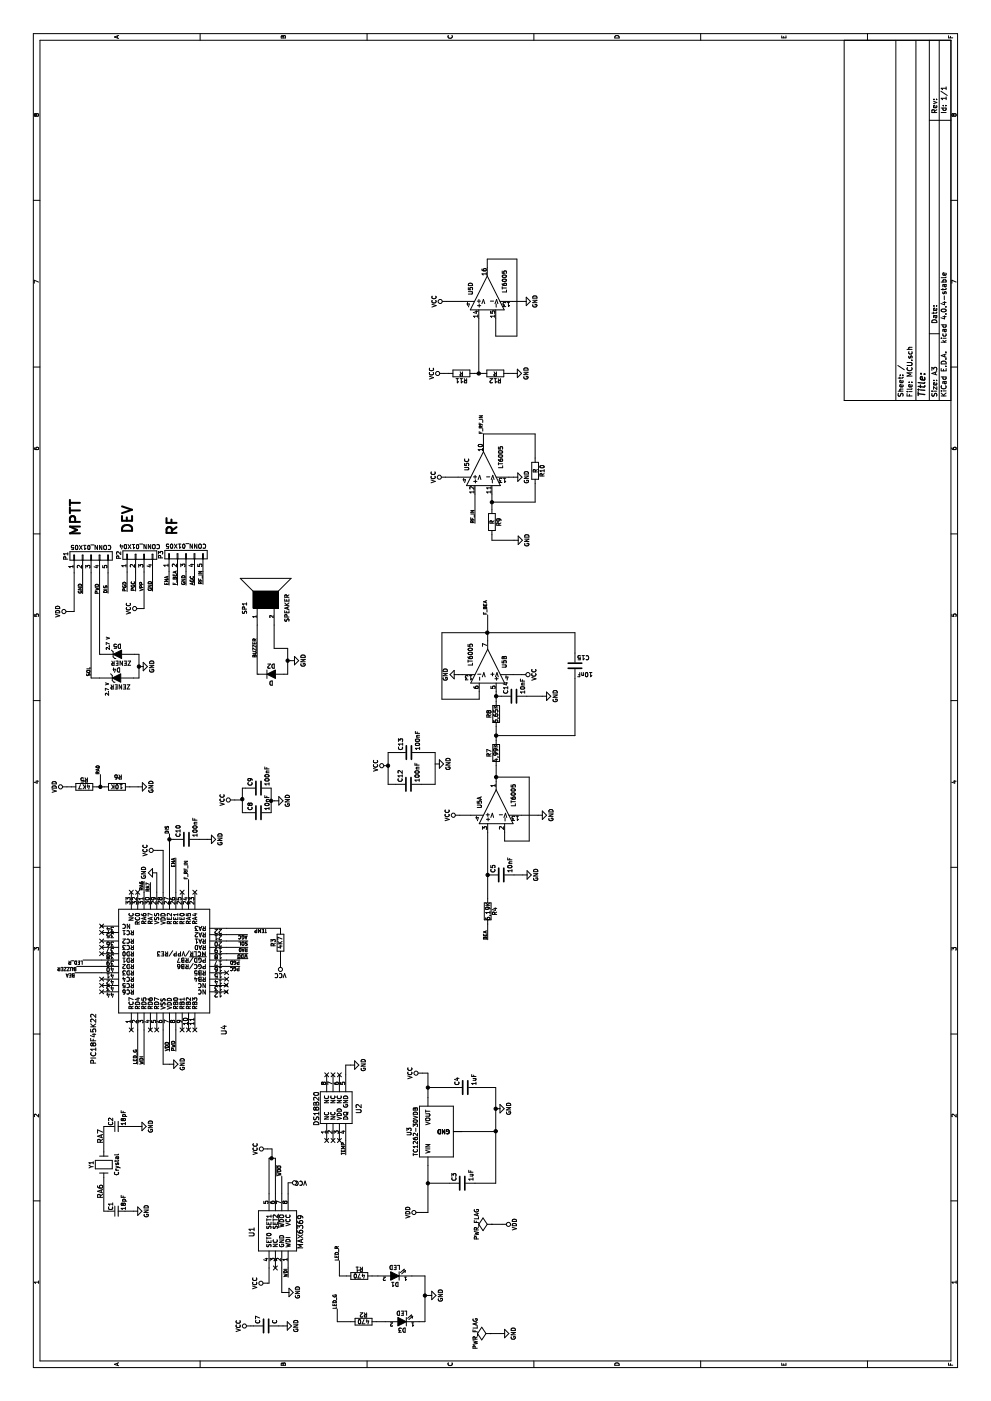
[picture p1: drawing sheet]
EESchema Schematic File Version 2
LIBS:MCU-rescue
LIBS:power
LIBS:device
LIBS:transistors
LIBS:conn
LIBS:linear
LIBS:regul
LIBS:74xx
LIBS:cmos4000
LIBS:adc-dac
LIBS:memory
LIBS:xilinx
LIBS:microcontrollers
LIBS:dsp
LIBS:microchip
LIBS:analog_switches
LIBS:motorola
LIBS:texas
LIBS:intel
LIBS:audio
LIBS:interface
LIBS:digital-audio
LIBS:philips
LIBS:display
LIBS:cypress
LIBS:siliconi
LIBS:opto
LIBS:atmel
LIBS:contrib
LIBS:valves
LIBS:pic18f45k22
LIBS:max6369
LIBS:MCU-Components
LIBS:MCU-cache
EELAYER 25 0
EELAYER END
$Descr A3 16535 11693
encoding utf-8
Sheet 1 1
Title ""
Date ""
Rev ""
Comp ""
Comment1 ""
Comment2 ""
Comment3 ""
Comment4 ""
$EndDescr
$Comp
L Crystal Y1
U 1 1
P 2790 1225
F 0 "Y1" H 2790 1375 50  0000 C CNN
F 1 "Crystal" H 2790 1075 50  0000 C CNN
F 2 "Crystals:Crystal_HC49-4H_Vertical" H 2790 1225 50  0001 C CNN
F 3 "" H 2790 1225 50  0000 C CNN
	1    2790 1225
	1    0    0    -1  
$EndComp
$Comp
L C_Small C2
U 1 1
P 3240 1375
F 0 "C2" H 3250 1445 50  0000 L CNN
F 1 "18pF" H 3250 1295 50  0000 L CNN
F 2 "Capacitors_SMD:C_0603_HandSoldering" H 3240 1375 50  0001 C CNN
F 3 "" H 3240 1375 50  0000 C CNN
	1    3240 1375
	1    0    0    -1  
$EndComp
$Comp
L C_Small C1
U 1 1
P 2240 1375
F 0 "C1" H 2250 1445 50  0000 L CNN
F 1 "18pF" H 2250 1295 50  0000 L CNN
F 2 "Capacitors_SMD:C_0603_HandSoldering" H 2240 1375 50  0001 C CNN
F 3 "" H 2240 1375 50  0000 C CNN
	1    2240 1375
	1    0    0    -1  
$EndComp
$Comp
L GND #PWR01
U 1 1
P 2240 1575
F 0 "#PWR01" H 2240 1325 50  0001 C CNN
F 1 "GND" H 2240 1425 50  0000 C CNN
F 2 "" H 2240 1575 50  0000 C CNN
F 3 "" H 2240 1575 50  0000 C CNN
	1    2240 1575
	1    0    0    -1  
$EndComp
$Comp
L GND #PWR02
U 1 1
P 3240 1625
F 0 "#PWR02" H 3240 1375 50  0001 C CNN
F 1 "GND" H 3240 1475 50  0000 C CNN
F 2 "" H 3240 1625 50  0000 C CNN
F 3 "" H 3240 1625 50  0000 C CNN
	1    3240 1625
	1    0    0    -1  
$EndComp
Text Label 2390 1225 0    60   ~ 0
RA6
Text Label 3040 1225 0    60   ~ 0
RA7
Text Label 6120 1775 2    39   ~ 0
RA7
Text Label 5430 2925 1    39   ~ 0
SOL
Text Label 4130 2075 0    39   ~ 0
PWD
$Comp
L VCC #PWR03
U 1 1
P 2576 3400
F 0 "#PWR03" H 2576 3250 50  0001 C CNN
F 1 "VCC" V 2576 3550 50  0000 C CNN
F 2 "" H 2576 3400 50  0000 C CNN
F 3 "" H 2576 3400 50  0000 C CNN
	1    2576 3400
	-1   0    0    1   
$EndComp
$Comp
L MAX6369 U1
U 1 1
P 1995 3050
F 0 "U1" H 1995 2975 60  0000 C CNN
F 1 "MAX6369" H 1995 3550 60  0000 C CNN
F 2 "smd-semi:SOT-23-8" H 1995 3050 60  0001 C CNN
F 3 "" H 1995 3050 60  0001 C CNN
	1    1995 3050
	1    0    0    1   
$EndComp
$Comp
L GND #PWR04
U 1 1
P 1281 3360
F 0 "#PWR04" H 1281 3110 50  0001 C CNN
F 1 "GND" H 1281 3210 50  0000 C CNN
F 2 "" H 1281 3360 50  0000 C CNN
F 3 "" H 1281 3360 50  0000 C CNN
	1    1281 3360
	1    0    0    -1  
$EndComp
Text Label 2656 3325 0    39   ~ 0
~WDO
Text Label 6135 1700 2    39   ~ 0
RA6
Text Label 5280 2925 1    39   ~ 0
~WDO
Text Label 1461 3400 0    39   ~ 0
WDI
Text Label 3970 1700 0    39   ~ 0
WDI
$Comp
L LED D1
U 1 1
P 1475 4660
F 0 "D1" H 1475 4760 50  0000 C CNN
F 1 "LED" H 1475 4560 50  0000 C CNN
F 2 "LEDs:LED_1206" H 1475 4660 50  0001 C CNN
F 3 "" H 1475 4660 50  0000 C CNN
	1    1475 4660
	0    -1   -1   0   
$EndComp
$Comp
L R R1
U 1 1
P 1475 4240
F 0 "R1" V 1555 4240 50  0000 C CNN
F 1 "470" V 1475 4240 50  0000 C CNN
F 2 "Resistors_SMD:R_0603_HandSoldering" H 1405 4240 50  0001 C CNN
F 3 "" H 1475 4240 50  0000 C CNN
	1    1475 4240
	1    0    0    -1  
$EndComp
$Comp
L GND #PWR05
U 1 1
P 1245 5045
F 0 "#PWR05" H 1245 4795 50  0001 C CNN
F 1 "GND" H 1245 4895 50  0000 C CNN
F 2 "" H 1245 5045 50  0000 C CNN
F 3 "" H 1245 5045 50  0000 C CNN
	1    1245 5045
	1    0    0    -1  
$EndComp
Text Label 1655 4005 0    39   ~ 0
LED_R
Text Label 5205 980  1    39   ~ 0
LED_R
$Comp
L GND #PWR06
U 1 1
P 6235 1850
F 0 "#PWR06" H 6235 1600 50  0001 C CNN
F 1 "GND" H 6235 1700 50  0000 C CNN
F 2 "" H 6235 1850 50  0000 C CNN
F 3 "" H 6235 1850 50  0000 C CNN
	1    6235 1850
	-1   0    0    1   
$EndComp
$Comp
L VCC #PWR07
U 1 1
P 6500 1860
F 0 "#PWR07" H 6500 1710 50  0001 C CNN
F 1 "VCC" H 6500 2010 50  0000 C CNN
F 2 "" H 6500 1860 50  0000 C CNN
F 3 "" H 6500 1860 50  0000 C CNN
	1    6500 1860
	1    0    0    -1  
$EndComp
$Comp
L GND #PWR08
U 1 1
P 3975 2000
F 0 "#PWR08" H 3975 1750 50  0001 C CNN
F 1 "GND" H 3975 1850 50  0000 C CNN
F 2 "" H 3975 2000 50  0000 C CNN
F 3 "" H 3975 2000 50  0000 C CNN
	1    3975 2000
	1    0    0    -1  
$EndComp
Text Label 5130 2830 1    39   ~ 0
PGC
$Comp
L SPEAKER SP1
U 1 1
P 9460 3135
F 0 "SP1" H 9360 3385 50  0000 C CNN
F 1 "SPEAKER" H 9360 2885 50  0000 C CNN
F 2 "Buzzers_Beepers:MagneticBuzzer_Kingstate_KCG0601" H 9460 3135 50  0001 C CNN
F 3 "" H 9460 3135 50  0000 C CNN
	1    9460 3135
	1    0    0    -1  
$EndComp
$Comp
L CONN_01X04 P2
U 1 1
P 9985 1650
F 0 "P2" H 9985 1900 50  0000 C CNN
F 1 "CONN_01X04" V 10085 1650 50  0000 C CNN
F 2 "Sockets_MOLEX_KK-System:Socket_MOLEX-KK-RM2-54mm_Lock_4pin_straight" H 9985 1650 50  0001 C CNN
F 3 "" H 9985 1650 50  0000 C CNN
	1    9985 1650
	1    0    0    -1  
$EndComp
Text Label 9555 1500 0    39   ~ 0
PGD
Text Label 9560 1600 0    39   ~ 0
PGC
Text Label 9560 1800 0    39   ~ 0
GND
Text Label 9630 1995 0    39   ~ 0
ENA
Text Label 9630 2095 0    39   ~ 0
F_BEA
Text Label 9630 2195 0    39   ~ 0
GND
$Comp
L CONN_01X05 P1
U 1 1
P 9975 1075
F 0 "P1" H 9975 1375 50  0000 C CNN
F 1 "CONN_01X05" V 10075 1075 50  0000 C CNN
F 2 "Sockets_MOLEX_KK-System:Socket_MOLEX-KK-RM2-54mm_Lock_5pin_straight" H 9975 1075 50  0001 C CNN
F 3 "" H 9975 1075 50  0000 C CNN
	1    9975 1075
	1    0    0    -1  
$EndComp
Text Label 9530 975  0    39   ~ 0
GND
Text Label 8555 1075 0    39   ~ 0
SOL
Text Label 9525 1175 0    39   ~ 0
PWD
Text Label 9535 1275 0    39   ~ 0
DIS
Text Label 4130 2000 0    39   ~ 0
VDD
$Comp
L DS18B20 U2
U 1 1
P 3450 4155
F 0 "U2" H 3450 4080 60  0000 C CNN
F 1 "DS18B20" H 3450 4580 60  0000 C CNN
F 2 "Housings_SOIC:SOIC-8_3.9x4.9mm_Pitch1.27mm" H 3450 4155 60  0001 C CNN
F 3 "" H 3450 4155 60  0001 C CNN
	1    3450 4155
	1    0    0    -1  
$EndComp
NoConn ~ 3075 3855
NoConn ~ 3075 3930
NoConn ~ 3850 3855
NoConn ~ 3850 3930
NoConn ~ 3850 4005
$Comp
L GND #PWR09
U 1 1
P 3965 4135
F 0 "#PWR09" H 3965 3885 50  0001 C CNN
F 1 "GND" H 3965 3985 50  0000 C CNN
F 2 "" H 3965 4135 50  0000 C CNN
F 3 "" H 3965 4135 50  0000 C CNN
	1    3965 4135
	1    0    0    -1  
$EndComp
Text Label 2905 4080 0    39   ~ 0
TEMP
$Comp
L R R3
U 1 1
P 5410 3310
F 0 "R3" V 5490 3310 50  0000 C CNN
F 1 "4K7" V 5410 3310 50  0000 C CNN
F 2 "Resistors_SMD:R_0603_HandSoldering" H 5340 3310 50  0001 C CNN
F 3 "" H 5410 3310 50  0000 C CNN
	1    5410 3310
	0    -1   -1   0   
$EndComp
$Comp
L VCC #PWR010
U 1 1
P 5170 3310
F 0 "#PWR010" H 5170 3160 50  0001 C CNN
F 1 "VCC" H 5170 3460 50  0000 C CNN
F 2 "" H 5170 3310 50  0000 C CNN
F 3 "" H 5170 3310 50  0000 C CNN
	1    5170 3310
	0    -1   -1   0   
$EndComp
Text Label 5580 3150 1    39   ~ 0
TEMP
Text Label 5130 905  1    39   ~ 0
BUZZER
$Comp
L GND #PWR011
U 1 1
P 8740 3425
F 0 "#PWR011" H 8740 3175 50  0001 C CNN
F 1 "GND" H 8740 3275 50  0000 C CNN
F 2 "" H 8740 3425 50  0000 C CNN
F 3 "" H 8740 3425 50  0000 C CNN
	1    8740 3425
	1    0    0    -1  
$EndComp
Text Label 5055 885  1    39   ~ 0
BEA
NoConn ~ 1570 3250
Text Label 6695 2000 0    39   ~ 0
DIS
$Comp
L VCC #PWR012
U 1 1
P 9355 1665
F 0 "#PWR012" H 9355 1515 50  0001 C CNN
F 1 "VCC" H 9355 1815 50  0000 C CNN
F 2 "" H 9355 1665 50  0000 C CNN
F 3 "" H 9355 1665 50  0000 C CNN
	1    9355 1665
	1    0    0    -1  
$EndComp
$Comp
L PWR_FLAG #FLG013
U 1 1
P 795 5785
F 0 "#FLG013" H 795 5880 50  0001 C CNN
F 1 "PWR_FLAG" H 795 5965 50  0000 C CNN
F 2 "" H 795 5785 50  0000 C CNN
F 3 "" H 795 5785 50  0000 C CNN
	1    795  5785
	1    0    0    -1  
$EndComp
$Comp
L GND #PWR014
U 1 1
P 795 5905
F 0 "#PWR014" H 795 5655 50  0001 C CNN
F 1 "GND" H 795 5755 50  0000 C CNN
F 2 "" H 795 5905 50  0000 C CNN
F 3 "" H 795 5905 50  0000 C CNN
	1    795  5905
	1    0    0    -1  
$EndComp
$Comp
L C C8
U 1 1
P 6945 3050
F 0 "C8" H 6970 3150 50  0000 L CNN
F 1 "10nF" H 6970 2950 50  0000 L CNN
F 2 "Capacitors_SMD:C_0603_HandSoldering" H 6983 2900 50  0001 C CNN
F 3 "" H 6945 3050 50  0000 C CNN
	1    6945 3050
	1    0    0    -1  
$EndComp
$Comp
L GND #PWR015
U 1 1
P 7085 3240
F 0 "#PWR015" H 7085 2990 50  0001 C CNN
F 1 "GND" H 7085 3090 50  0000 C CNN
F 2 "" H 7085 3240 50  0000 C CNN
F 3 "" H 7085 3240 50  0000 C CNN
	1    7085 3240
	1    0    0    -1  
$EndComp
$Comp
L C C9
U 1 1
P 7235 3050
F 0 "C9" H 7260 3150 50  0000 L CNN
F 1 "100nF" H 7260 2950 50  0000 L CNN
F 2 "Capacitors_SMD:C_0603_HandSoldering" H 7273 2900 50  0001 C CNN
F 3 "" H 7235 3050 50  0000 C CNN
	1    7235 3050
	1    0    0    -1  
$EndComp
$Comp
L VCC #PWR016
U 1 1
P 7095 2770
F 0 "#PWR016" H 7095 2620 50  0001 C CNN
F 1 "VCC" H 7095 2920 50  0000 C CNN
F 2 "" H 7095 2770 50  0000 C CNN
F 3 "" H 7095 2770 50  0000 C CNN
	1    7095 2770
	1    0    0    -1  
$EndComp
$Comp
L C C7
U 1 1
P 885 3140
F 0 "C7" H 910 3240 50  0000 L CNN
F 1 "C" H 910 3040 50  0000 L CNN
F 2 "Capacitors_SMD:C_0603_HandSoldering" H 923 2990 50  0001 C CNN
F 3 "" H 885 3140 50  0000 C CNN
	1    885  3140
	1    0    0    -1  
$EndComp
$Comp
L VCC #PWR017
U 1 1
P 885 2960
F 0 "#PWR017" H 885 2810 50  0001 C CNN
F 1 "VCC" H 885 3110 50  0000 C CNN
F 2 "" H 885 2960 50  0000 C CNN
F 3 "" H 885 2960 50  0000 C CNN
	1    885  2960
	1    0    0    -1  
$EndComp
$Comp
L GND #PWR018
U 1 1
P 885 3340
F 0 "#PWR018" H 885 3090 50  0001 C CNN
F 1 "GND" H 885 3190 50  0000 C CNN
F 2 "" H 885 3340 50  0000 C CNN
F 3 "" H 885 3340 50  0000 C CNN
	1    885  3340
	1    0    0    -1  
$EndComp
$Comp
L D D2
U 1 1
P 8580 3200
F 0 "D2" H 8580 3300 50  0000 C CNN
F 1 "D" H 8580 3100 50  0000 C CNN
F 2 "Diodes_SMD:D_SOD-523" H 8580 3200 50  0001 C CNN
F 3 "" H 8580 3200 50  0000 C CNN
	1    8580 3200
	0    1    1    0   
$EndComp
Text Label 8775 3035 0    39   ~ 0
BUZZER
$Comp
L VCC #PWR019
U 1 1
P 2975 3160
F 0 "#PWR019" H 2975 3010 50  0001 C CNN
F 1 "VCC" H 2975 3310 50  0000 C CNN
F 2 "" H 2975 3160 50  0000 C CNN
F 3 "" H 2975 3160 50  0000 C CNN
	1    2975 3160
	1    0    0    -1  
$EndComp
$Comp
L VCC #PWR020
U 1 1
P 1390 3155
F 0 "#PWR020" H 1390 3005 50  0001 C CNN
F 1 "VCC" H 1390 3305 50  0000 C CNN
F 2 "" H 1390 3155 50  0000 C CNN
F 3 "" H 1390 3155 50  0000 C CNN
	1    1390 3155
	1    0    0    -1  
$EndComp
$Comp
L LED D3
U 1 1
P 935 4745
F 0 "D3" H 935 4845 50  0000 C CNN
F 1 "LED" H 935 4645 50  0000 C CNN
F 2 "LEDs:LED_1206" H 935 4745 50  0001 C CNN
F 3 "" H 935 4745 50  0000 C CNN
	1    935  4745
	0    -1   -1   0   
$EndComp
$Comp
L R R2
U 1 1
P 935 4290
F 0 "R2" V 1015 4290 50  0000 C CNN
F 1 "470" V 935 4290 50  0000 C CNN
F 2 "Resistors_SMD:R_0603_HandSoldering" H 865 4290 50  0001 C CNN
F 3 "" H 935 4290 50  0000 C CNN
	1    935  4290
	1    0    0    -1  
$EndComp
Text Label 1085 3980 0    39   ~ 0
LED_G
Text Label 3975 1625 0    39   ~ 0
LED_G
Text Label 5205 2830 1    39   ~ 0
PGD
Text Label 5355 2925 1    39   ~ 0
RA0
$Comp
L R R5
U 1 1
P 7250 995
F 0 "R5" V 7330 995 50  0000 C CNN
F 1 "4K7" V 7250 995 50  0000 C CNN
F 2 "Resistors_SMD:R_0603_HandSoldering" V 7180 995 50  0001 C CNN
F 3 "" H 7250 995 50  0000 C CNN
	1    7250 995 
	1    0    0    -1  
$EndComp
$Comp
L R R6
U 1 1
P 7250 1380
F 0 "R6" V 7365 1365 50  0000 C CNN
F 1 "10K" V 7250 1380 50  0000 C CNN
F 2 "Resistors_SMD:R_0603_HandSoldering" V 7180 1380 50  0001 C CNN
F 3 "" H 7250 1380 50  0000 C CNN
	1    7250 1380
	1    0    0    -1  
$EndComp
$Comp
L GND #PWR021
U 1 1
P 7250 1630
F 0 "#PWR021" H 7250 1380 50  0001 C CNN
F 1 "GND" H 7250 1480 50  0000 C CNN
F 2 "" H 7250 1630 50  0000 C CNN
F 3 "" H 7250 1630 50  0000 C CNN
	1    7250 1630
	1    0    0    -1  
$EndComp
Text Label 7395 1185 0    39   ~ 0
RA0
Text Label 6410 2075 2    39   ~ 0
ENA
$Comp
L C C10
U 1 1
P 6630 2200
F 0 "C10" H 6655 2300 50  0000 L CNN
F 1 "100nF" H 6655 2100 50  0000 L CNN
F 2 "Capacitors_SMD:C_0603_HandSoldering" H 6668 2050 50  0001 C CNN
F 3 "" H 6630 2200 50  0000 C CNN
	1    6630 2200
	1    0    0    -1  
$EndComp
$Comp
L GND #PWR022
U 1 1
P 6630 2445
F 0 "#PWR022" H 6630 2195 50  0001 C CNN
F 1 "GND" H 6630 2295 50  0000 C CNN
F 2 "" H 6630 2445 50  0000 C CNN
F 3 "" H 6630 2445 50  0000 C CNN
	1    6630 2445
	1    0    0    -1  
$EndComp
Text Notes 10215 960  0    118  ~ 24
MPTT
Text Notes 10220 2100 0    118  ~ 24
RF
$Comp
L CONN_01X05 P3
U 1 1
P 9990 2195
F 0 "P3" H 9990 2495 50  0000 C CNN
F 1 "CONN_01X05" V 10090 2195 50  0000 C CNN
F 2 "Sockets_MOLEX_KK-System:Socket_MOLEX-KK-RM2-54mm_Lock_4pin_straight" H 9990 2195 50  0001 C CNN
F 3 "" H 9990 2195 50  0000 C CNN
	1    9990 2195
	1    0    0    -1  
$EndComp
Text Label 9630 2295 0    39   ~ 0
AGC
Text Label 9640 2395 0    39   ~ 0
RF_IN
Text Label 5505 2920 1    39   ~ 0
AGC
NoConn ~ 6005 2300
NoConn ~ 6005 2150
NoConn ~ 6005 1625
NoConn ~ 6005 1550
$Comp
L PIC18F45K22 U4
U 1 1
P 5105 2350
F 0 "U4" H 4380 2060 60  0000 C CNN
F 1 "PIC18F45K22" H 4275 3600 60  0000 C CNN
F 2 "Housings_QFP:LQFP-44_10x10mm_Pitch0.8mm" H 5105 2350 60  0001 C CNN
F 3 "" H 5105 2350 60  0001 C CNN
	1    5105 2350
	1    0    0    -1  
$EndComp
NoConn ~ 5605 1200
NoConn ~ 5530 1200
NoConn ~ 5430 1200
NoConn ~ 5355 1200
NoConn ~ 5280 1200
NoConn ~ 4980 1200
NoConn ~ 4905 1200
NoConn ~ 4830 1200
NoConn ~ 4380 1550
NoConn ~ 4380 1775
NoConn ~ 4380 1850
NoConn ~ 4380 2150
NoConn ~ 4380 2225
NoConn ~ 4380 2300
NoConn ~ 4830 2670
NoConn ~ 4910 2670
NoConn ~ 4980 2675
NoConn ~ 5055 2675
NoConn ~ 3075 4005
$Comp
L TC1262-30VDB U3
U 1 1
P 3180 5150
F 0 "U3" H 3180 5475 50  0000 C CNN
F 1 "TC1262-30VDB" H 3180 5400 50  0000 C CNN
F 2 "SOT-223" H 3230 4900 50  0001 L CIN
F 3 "" H 3180 4950 50  0001 C CNN
	1    3180 5150
	1    0    0    -1  
$EndComp
$Comp
L VCC #PWR023
U 1 1
P 3870 4985
F 0 "#PWR023" H 3870 4835 50  0001 C CNN
F 1 "VCC" H 3870 5135 50  0000 C CNN
F 2 "" H 3870 4985 50  0000 C CNN
F 3 "" H 3870 4985 50  0000 C CNN
	1    3870 4985
	1    0    0    -1  
$EndComp
$Comp
L GND #PWR024
U 1 1
P 3450 5850
F 0 "#PWR024" H 3450 5600 50  0001 C CNN
F 1 "GND" H 3450 5700 50  0000 C CNN
F 2 "" H 3450 5850 50  0000 C CNN
F 3 "" H 3450 5850 50  0000 C CNN
	1    3450 5850
	1    0    0    -1  
$EndComp
$Comp
L ZENER D4
U 1 1
P 8535 1375
F 0 "D4" H 8535 1475 50  0000 C CNN
F 1 "ZENER" H 8580 1275 50  0000 C CNN
F 2 "Diodes_SMD:D_SOD-123" H 8535 1375 50  0001 C CNN
F 3 "" H 8535 1375 50  0000 C CNN
	1    8535 1375
	0    1    1    0   
$EndComp
$Comp
L ZENER D5
U 1 1
P 8815 1385
F 0 "D5" H 8815 1485 50  0000 C CNN
F 1 "ZENER" H 8860 1285 50  0000 C CNN
F 2 "Diodes_SMD:D_SOD-123" H 8815 1385 50  0001 C CNN
F 3 "" H 8815 1385 50  0000 C CNN
	1    8815 1385
	0    1    1    0   
$EndComp
$Comp
L GND #PWR025
U 1 1
P 8670 1640
F 0 "#PWR025" H 8670 1390 50  0001 C CNN
F 1 "GND" H 8670 1490 50  0000 C CNN
F 2 "" H 8670 1640 50  0000 C CNN
F 3 "" H 8670 1640 50  0000 C CNN
	1    8670 1640
	1    0    0    -1  
$EndComp
Text Notes 8865 1305 0    39   ~ 8
2.7 V
Text Notes 8325 1295 0    39   ~ 8
2.7 V
Text Label 9560 1700 0    39   ~ 0
VPP
$Comp
L VDD #PWR026
U 1 1
P 9320 830
F 0 "#PWR026" H 9320 680 50  0001 C CNN
F 1 "VDD" H 9320 980 50  0000 C CNN
F 2 "" H 9320 830 50  0000 C CNN
F 3 "" H 9320 830 50  0000 C CNN
	1    9320 830 
	1    0    0    -1  
$EndComp
$Comp
L VDD #PWR027
U 1 1
P 7250 790
F 0 "#PWR027" H 7250 640 50  0001 C CNN
F 1 "VDD" H 7250 940 50  0000 C CNN
F 2 "" H 7250 790 50  0000 C CNN
F 3 "" H 7250 790 50  0000 C CNN
	1    7250 790 
	1    0    0    -1  
$EndComp
$Comp
L VDD #PWR028
U 1 1
P 2225 4960
F 0 "#PWR028" H 2225 4810 50  0001 C CNN
F 1 "VDD" H 2225 5110 50  0000 C CNN
F 2 "" H 2225 4960 50  0000 C CNN
F 3 "" H 2225 4960 50  0000 C CNN
	1    2225 4960
	1    0    0    -1  
$EndComp
$Comp
L C C4
U 1 1
P 3700 5490
F 0 "C4" H 3725 5590 50  0000 L CNN
F 1 "1uF" H 3725 5390 50  0000 L CNN
F 2 "Capacitors_SMD:C_0603_HandSoldering" H 3738 5340 50  0001 C CNN
F 3 "" H 3700 5490 50  0000 C CNN
	1    3700 5490
	1    0    0    -1  
$EndComp
$Comp
L C C3
U 1 1
P 2570 5455
F 0 "C3" H 2595 5555 50  0000 L CNN
F 1 "1uF" H 2595 5355 50  0000 L CNN
F 2 "Capacitors_SMD:C_0603_HandSoldering" H 2608 5305 50  0001 C CNN
F 3 "" H 2570 5455 50  0000 C CNN
	1    2570 5455
	1    0    0    -1  
$EndComp
$Comp
L C C13
U 1 1
P 7655 4825
F 0 "C13" H 7680 4925 50  0000 L CNN
F 1 "100nF" H 7680 4725 50  0000 L CNN
F 2 "Capacitors_SMD:C_0603_HandSoldering" H 7693 4675 50  0001 C CNN
F 3 "" H 7655 4825 50  0000 C CNN
	1    7655 4825
	1    0    0    -1  
$EndComp
$Comp
L GND #PWR029
U 1 1
P 7520 5135
F 0 "#PWR029" H 7520 4885 50  0001 C CNN
F 1 "GND" H 7520 4985 50  0000 C CNN
F 2 "" H 7520 5135 50  0000 C CNN
F 3 "" H 7520 5135 50  0000 C CNN
	1    7520 5135
	1    0    0    -1  
$EndComp
$Comp
L GND #PWR030
U 1 1
P 6915 6350
F 0 "#PWR030" H 6915 6100 50  0001 C CNN
F 1 "GND" H 6915 6200 50  0000 C CNN
F 2 "" H 6915 6350 50  0000 C CNN
F 3 "" H 6915 6350 50  0000 C CNN
	1    6915 6350
	1    0    0    -1  
$EndComp
$Comp
L VCC #PWR031
U 1 1
P 6915 5425
F 0 "#PWR031" H 6915 5275 50  0001 C CNN
F 1 "VCC" H 6915 5575 50  0000 C CNN
F 2 "" H 6915 5425 50  0000 C CNN
F 3 "" H 6915 5425 50  0000 C CNN
	1    6915 5425
	1    0    0    -1  
$EndComp
$Comp
L R R4
U 1 1
P 5780 5755
F 0 "R4" V 5860 5755 50  0000 C CNN
F 1 "6,19K" V 5780 5755 50  0000 C CNN
F 2 "Resistors_SMD:R_0603_HandSoldering" H 5710 5755 50  0001 C CNN
F 3 "" H 5780 5755 50  0000 C CNN
	1    5780 5755
	0    1    1    0   
$EndComp
$Comp
L C C5
U 1 1
P 6210 5915
F 0 "C5" H 6235 6015 50  0000 L CNN
F 1 "10nF" H 6235 5815 50  0000 L CNN
F 2 "Capacitors_SMD:C_0603_HandSoldering" H 6248 5765 50  0001 C CNN
F 3 "" H 6210 5915 50  0000 C CNN
	1    6210 5915
	1    0    0    -1  
$EndComp
$Comp
L GND #PWR032
U 1 1
P 6210 6170
F 0 "#PWR032" H 6210 5920 50  0001 C CNN
F 1 "GND" H 6210 6020 50  0000 C CNN
F 2 "" H 6210 6170 50  0000 C CNN
F 3 "" H 6210 6170 50  0000 C CNN
	1    6210 6170
	1    0    0    -1  
$EndComp
Text Label 5445 5755 0    39   ~ 0
BEA
$Comp
L R R7
U 1 1
P 7650 5855
F 0 "R7" V 7730 5855 50  0000 C CNN
F 1 "4,99K" V 7650 5855 50  0000 C CNN
F 2 "Resistors_SMD:R_0603_HandSoldering" H 7580 5855 50  0001 C CNN
F 3 "" H 7650 5855 50  0000 C CNN
	1    7650 5855
	0    -1   -1   0   
$EndComp
$Comp
L R R8
U 1 1
P 8110 5855
F 0 "R8" V 8190 5855 50  0000 C CNN
F 1 "6,65K" V 8110 5855 50  0000 C CNN
F 2 "Resistors_SMD:R_0603_HandSoldering" H 8040 5855 50  0001 C CNN
F 3 "" H 8110 5855 50  0000 C CNN
	1    8110 5855
	0    -1   -1   0   
$EndComp
$Comp
L C C14
U 1 1
P 8320 6065
F 0 "C14" H 8345 6165 50  0000 L CNN
F 1 "10nF" H 8345 5965 50  0000 L CNN
F 2 "Capacitors_SMD:C_0603_HandSoldering" H 8358 5915 50  0001 C CNN
F 3 "" H 8320 6065 50  0000 C CNN
	1    8320 6065
	1    0    0    -1  
$EndComp
$Comp
L GND #PWR033
U 1 1
P 8320 6400
F 0 "#PWR033" H 8320 6150 50  0001 C CNN
F 1 "GND" H 8320 6250 50  0000 C CNN
F 2 "" H 8320 6400 50  0000 C CNN
F 3 "" H 8320 6400 50  0000 C CNN
	1    8320 6400
	1    0    0    -1  
$EndComp
$Comp
L C C15
U 1 1
P 8680 6785
F 0 "C15" H 8705 6885 50  0000 L CNN
F 1 "10nF" H 8705 6685 50  0000 L CNN
F 2 "Capacitors_SMD:C_0603_HandSoldering" H 8718 6635 50  0001 C CNN
F 3 "" H 8680 6785 50  0000 C CNN
	1    8680 6785
	0    1    1    0   
$EndComp
Text Label 9280 5755 0    39   ~ 0
F_BEA
$Comp
L VCC #PWR034
U 1 1
P 8575 6155
F 0 "#PWR034" H 8575 6005 50  0001 C CNN
F 1 "VCC" H 8575 6305 50  0000 C CNN
F 2 "" H 8575 6155 50  0000 C CNN
F 3 "" H 8575 6155 50  0000 C CNN
	1    8575 6155
	-1   0    0    1   
$EndComp
$Comp
L GND #PWR035
U 1 1
P 8575 5410
F 0 "#PWR035" H 8575 5160 50  0001 C CNN
F 1 "GND" H 8575 5260 50  0000 C CNN
F 2 "" H 8575 5410 50  0000 C CNN
F 3 "" H 8575 5410 50  0000 C CNN
	1    8575 5410
	-1   0    0    1   
$EndComp
$Comp
L R R9
U 1 1
P 10375 5805
F 0 "R9" V 10455 5805 50  0000 C CNN
F 1 "R" V 10375 5805 50  0000 C CNN
F 2 "Resistors_SMD:R_0603_HandSoldering" V 10305 5805 50  0001 C CNN
F 3 "" H 10375 5805 50  0000 C CNN
	1    10375 5805
	0    1    1    0   
$EndComp
$Comp
L GND #PWR036
U 1 1
P 10160 6065
F 0 "#PWR036" H 10160 5815 50  0001 C CNN
F 1 "GND" H 10160 5915 50  0000 C CNN
F 2 "" H 10160 6065 50  0000 C CNN
F 3 "" H 10160 6065 50  0000 C CNN
	1    10160 6065
	1    0    0    -1  
$EndComp
$Comp
L R R10
U 1 1
P 10980 6315
F 0 "R10" V 11060 6315 50  0000 C CNN
F 1 "R" V 10980 6315 50  0000 C CNN
F 2 "Resistors_SMD:R_0603_HandSoldering" V 10910 6315 50  0001 C CNN
F 3 "" H 10980 6315 50  0000 C CNN
	1    10980 6315
	0    1    1    0   
$EndComp
$Comp
L GND #PWR037
U 1 1
P 10905 6060
F 0 "#PWR037" H 10905 5810 50  0001 C CNN
F 1 "GND" H 10905 5910 50  0000 C CNN
F 2 "" H 10905 6060 50  0000 C CNN
F 3 "" H 10905 6060 50  0000 C CNN
	1    10905 6060
	1    0    0    -1  
$EndComp
$Comp
L VCC #PWR038
U 1 1
P 10905 5260
F 0 "#PWR038" H 10905 5110 50  0001 C CNN
F 1 "VCC" H 10905 5410 50  0000 C CNN
F 2 "" H 10905 5260 50  0000 C CNN
F 3 "" H 10905 5260 50  0000 C CNN
	1    10905 5260
	1    0    0    -1  
$EndComp
Text Label 10360 5605 0    39   ~ 0
RF_IN
Text Label 11415 5705 0    39   ~ 0
F_RF_IN
Text Label 6155 2225 0    39   ~ 0
F_RF_IN
Text Notes 10245 1575 0    118  ~ 24
DEV
$Comp
L VCC #PWR039
U 1 1
P 12980 5270
F 0 "#PWR039" H 12980 5120 50  0001 C CNN
F 1 "VCC" H 12980 5420 50  0000 C CNN
F 2 "" H 12980 5270 50  0000 C CNN
F 3 "" H 12980 5270 50  0000 C CNN
	1    12980 5270
	1    0    0    -1  
$EndComp
$Comp
L GND #PWR040
U 1 1
P 12980 6160
F 0 "#PWR040" H 12980 5910 50  0001 C CNN
F 1 "GND" H 12980 6010 50  0000 C CNN
F 2 "" H 12980 6160 50  0000 C CNN
F 3 "" H 12980 6160 50  0000 C CNN
	1    12980 6160
	1    0    0    -1  
$EndComp
$Comp
L R R11
U 1 1
P 12130 5445
F 0 "R11" V 12210 5445 50  0000 C CNN
F 1 "R" V 12130 5445 50  0000 C CNN
F 2 "Resistors_SMD:R_0603_HandSoldering" V 12060 5445 50  0001 C CNN
F 3 "" H 12130 5445 50  0000 C CNN
	1    12130 5445
	-1   0    0    1   
$EndComp
$Comp
L R R12
U 1 1
P 12130 5845
F 0 "R12" V 12210 5845 50  0000 C CNN
F 1 "R" V 12130 5845 50  0000 C CNN
F 2 "Resistors_SMD:R_0603_HandSoldering" V 12060 5845 50  0001 C CNN
F 3 "" H 12130 5845 50  0000 C CNN
	1    12130 5845
	-1   0    0    1   
$EndComp
$Comp
L GND #PWR041
U 1 1
P 12130 6055
F 0 "#PWR041" H 12130 5805 50  0001 C CNN
F 1 "GND" H 12130 5905 50  0000 C CNN
F 2 "" H 12130 6055 50  0000 C CNN
F 3 "" H 12130 6055 50  0000 C CNN
	1    12130 6055
	1    0    0    -1  
$EndComp
$Comp
L VCC #PWR042
U 1 1
P 12130 5240
F 0 "#PWR042" H 12130 5090 50  0001 C CNN
F 1 "VCC" H 12130 5390 50  0000 C CNN
F 2 "" H 12130 5240 50  0000 C CNN
F 3 "" H 12130 5240 50  0000 C CNN
	1    12130 5240
	1    0    0    -1  
$EndComp
$Comp
L PWR_FLAG #FLG043
U 1 1
P 2085 5800
F 0 "#FLG043" H 2085 5895 50  0001 C CNN
F 1 "PWR_FLAG" H 2085 5980 50  0000 C CNN
F 2 "" H 2085 5800 50  0000 C CNN
F 3 "" H 2085 5800 50  0000 C CNN
	1    2085 5800
	1    0    0    -1  
$EndComp
$Comp
L VDD #PWR044
U 1 1
P 2085 5925
F 0 "#PWR044" H 2085 5775 50  0001 C CNN
F 1 "VDD" H 2085 6075 50  0000 C CNN
F 2 "" H 2085 5925 50  0000 C CNN
F 3 "" H 2085 5925 50  0000 C CNN
	1    2085 5925
	-1   0    0    1   
$EndComp
Wire Wire Line
	2940 1225 3240 1225
Wire Wire Line
	3240 1225 3240 1275
Wire Wire Line
	2640 1225 2240 1225
Wire Wire Line
	2240 1225 2240 1275
Wire Wire Line
	2240 1575 2240 1475
Wire Wire Line
	3240 1625 3240 1475
Wire Wire Line
	4380 2000 4130 2000
Wire Wire Line
	5430 2675 5430 2925
Wire Wire Line
	4380 2075 4130 2075
Wire Wire Line
	5580 3310 5580 2675
Wire Wire Line
	1281 3360 1281 3325
Wire Wire Line
	1281 3325 1570 3325
Wire Wire Line
	2445 3400 2576 3400
Wire Wire Line
	1570 3400 1461 3400
Wire Wire Line
	5280 2675 5280 2925
Wire Wire Line
	1475 4460 1475 4390
Wire Wire Line
	1475 4860 1475 5015
Wire Wire Line
	1475 4090 1475 4005
Wire Wire Line
	1475 4005 1655 4005
Wire Wire Line
	5205 1200 5205 980 
Wire Wire Line
	6005 1925 6500 1925
Wire Wire Line
	6500 1925 6500 1860
Wire Wire Line
	4380 1925 3975 1925
Wire Wire Line
	3975 1925 3975 2000
Wire Wire Line
	9785 1500 9555 1500
Wire Wire Line
	9785 1600 9560 1600
Wire Wire Line
	9355 1700 9785 1700
Wire Wire Line
	9785 1800 9560 1800
Wire Wire Line
	9775 975  9530 975 
Wire Wire Line
	9775 1275 9535 1275
Wire Wire Line
	9320 830  9320 875 
Wire Wire Line
	9320 875  9775 875 
Wire Wire Line
	3850 4080 3965 4080
Wire Wire Line
	3965 4080 3965 4135
Wire Wire Line
	3075 4080 2905 4080
Wire Wire Line
	5580 3310 5560 3310
Wire Wire Line
	5170 3310 5260 3310
Wire Wire Line
	5130 1200 5130 905 
Wire Wire Line
	9160 3235 8885 3235
Wire Wire Line
	8885 3235 8885 3395
Wire Wire Line
	2445 3325 2656 3325
Wire Wire Line
	5055 1200 5055 885 
Wire Wire Line
	9355 1700 9355 1665
Wire Wire Line
	795  5905 795  5785
Wire Wire Line
	6945 2900 6945 2860
Wire Wire Line
	6945 2860 7235 2860
Wire Wire Line
	7235 2860 7235 2900
Wire Wire Line
	6945 3200 7235 3200
Wire Wire Line
	7085 3240 7085 3200
Connection ~ 7085 3200
Wire Wire Line
	7095 2770 7095 2860
Wire Wire Line
	7095 2860 7105 2860
Connection ~ 7105 2860
Wire Wire Line
	885  3340 885  3290
Wire Wire Line
	885  2960 885  2990
Wire Wire Line
	9160 3035 8580 3035
Wire Wire Line
	8580 3035 8580 3050
Wire Wire Line
	8580 3350 8580 3395
Wire Wire Line
	8580 3395 8885 3395
Wire Wire Line
	8740 3425 8740 3395
Connection ~ 8740 3395
Wire Wire Line
	1570 3175 1390 3175
Wire Wire Line
	1390 3175 1390 3155
Wire Wire Line
	2865 3250 2445 3250
Wire Wire Line
	2865 3175 2865 3250
Wire Wire Line
	2865 3175 2445 3175
Wire Wire Line
	2865 3210 2975 3210
Wire Wire Line
	2865 3210 2865 3205
Connection ~ 2865 3205
Wire Wire Line
	935  4440 935  4545
Wire Wire Line
	935  4945 935  5015
Wire Wire Line
	935  5015 1475 5015
Wire Wire Line
	1245 5045 1245 5015
Connection ~ 1245 5015
Wire Wire Line
	935  4140 935  3980
Wire Wire Line
	935  3980 1085 3980
Wire Wire Line
	3975 1625 4380 1625
Wire Wire Line
	5130 2675 5130 2830
Wire Wire Line
	5355 2675 5355 2925
Wire Wire Line
	7250 1230 7250 1145
Wire Wire Line
	7250 1530 7250 1630
Wire Wire Line
	7250 845  7250 790 
Wire Wire Line
	7250 1185 7395 1185
Connection ~ 7250 1185
Wire Wire Line
	6005 1850 6235 1850
Wire Wire Line
	4380 1700 3970 1700
Wire Wire Line
	6630 2350 6630 2445
Wire Wire Line
	2975 3210 2975 3160
Wire Wire Line
	9790 1995 9630 1995
Wire Wire Line
	9790 2095 9630 2095
Wire Wire Line
	9790 2195 9630 2195
Wire Wire Line
	9790 2295 9630 2295
Wire Wire Line
	9790 2395 9640 2395
Wire Wire Line
	5505 2675 5505 2920
Wire Wire Line
	6005 2000 6695 2000
Wire Wire Line
	6005 2225 6155 2225
Wire Wire Line
	6630 2000 6630 2050
Connection ~ 6630 2000
Wire Wire Line
	5205 2675 5205 2830
Wire Wire Line
	2225 5050 2780 5050
Wire Wire Line
	6005 2075 6410 2075
Wire Wire Line
	2225 4960 2225 5050
Wire Wire Line
	3580 5050 3870 5050
Wire Wire Line
	3870 5050 3870 4985
Wire Wire Line
	8535 1075 8535 1175
Wire Wire Line
	9775 1075 8535 1075
Wire Wire Line
	9775 1175 8815 1175
Wire Wire Line
	8815 1175 8815 1185
Wire Wire Line
	8535 1640 8815 1640
Wire Wire Line
	8815 1640 8815 1585
Wire Wire Line
	8535 1640 8535 1575
Connection ~ 8670 1640
Wire Wire Line
	3700 5340 3700 5050
Connection ~ 3700 5050
Wire Wire Line
	3180 5450 3180 5850
Wire Wire Line
	3180 5850 3700 5850
Wire Wire Line
	3700 5850 3700 5640
Connection ~ 3450 5850
Wire Wire Line
	2570 5305 2570 5050
Connection ~ 2570 5050
Wire Wire Line
	2570 5850 2570 5605
Wire Wire Line
	2570 5850 3185 5850
Connection ~ 3185 5850
Wire Wire Line
	7655 4580 7655 4675
Wire Wire Line
	6915 5555 6915 5425
Wire Wire Line
	6915 6155 6915 6350
Wire Wire Line
	6610 6245 7365 6245
Wire Wire Line
	6610 6245 6610 5955
Wire Wire Line
	6610 5955 6715 5955
Wire Wire Line
	5930 5755 6715 5755
Wire Wire Line
	6210 5755 6210 5765
Connection ~ 6210 5755
Wire Wire Line
	6210 6065 6210 6170
Wire Wire Line
	5630 5755 5445 5755
Wire Wire Line
	7500 5855 7315 5855
Wire Wire Line
	7365 6245 7365 5855
Connection ~ 7365 5855
Wire Wire Line
	7800 5855 7960 5855
Wire Wire Line
	8260 5855 8375 5855
Wire Wire Line
	8285 5655 8375 5655
Wire Wire Line
	8285 5215 8285 5655
Wire Wire Line
	8285 5215 9070 5215
Wire Wire Line
	9070 5215 9070 5755
Wire Wire Line
	8975 5755 9280 5755
Wire Wire Line
	8320 5915 8320 5855
Connection ~ 8320 5855
Wire Wire Line
	8320 6215 8320 6400
Wire Wire Line
	8530 6785 7855 6785
Wire Wire Line
	7855 6785 7855 5855
Connection ~ 7855 5855
Wire Wire Line
	8830 6785 9070 6785
Wire Wire Line
	9070 6785 9070 5750
Connection ~ 9070 5750
Wire Wire Line
	10360 5605 10705 5605
Wire Wire Line
	10525 5805 10705 5805
Wire Wire Line
	10610 5805 10610 6315
Connection ~ 10610 5805
Wire Wire Line
	10610 6315 10830 6315
Wire Wire Line
	11130 6315 11415 6315
Wire Wire Line
	11415 6315 11415 5705
Wire Wire Line
	11415 5705 11305 5705
Wire Wire Line
	10160 6065 10160 5805
Wire Wire Line
	10160 5805 10225 5805
Wire Wire Line
	10905 5405 10905 5260
Wire Wire Line
	10905 6005 10905 6060
Wire Wire Line
	12980 6160 12980 6050
Wire Wire Line
	12980 5450 12980 5270
Wire Wire Line
	12780 5850 12570 5850
Wire Wire Line
	12570 5850 12570 6100
Wire Wire Line
	12570 6100 13480 6100
Wire Wire Line
	13480 6100 13480 5750
Wire Wire Line
	13480 5750 13380 5750
Wire Wire Line
	12130 5650 12780 5650
Wire Wire Line
	12130 5595 12130 5695
Connection ~ 12130 5650
Wire Wire Line
	12130 6055 12130 5995
Wire Wire Line
	12130 5295 12130 5240
Wire Wire Line
	2085 5925 2085 5800
Wire Wire Line
	6005 1775 6120 1775
Wire Wire Line
	6005 1700 6135 1700
$Comp
L LT6005 U5
U 1 1
P 7015 5855
F 0 "U5" H 7065 6055 50  0000 C CNN
F 1 "LT6005" H 7015 5655 50  0000 L CNN
F 2 "Housings_SSOP:SSOP-16_3.9x4.9mm_Pitch0.635mm" H 6965 5955 50  0001 C CNN
F 3 "" H 7065 6055 50  0000 C CNN
	1    7015 5855
	1    0    0    -1  
$EndComp
$Comp
L LT6005 U5
U 3 1
P 11005 5705
F 0 "U5" H 11055 5905 50  0000 C CNN
F 1 "LT6005" H 11005 5505 50  0000 L CNN
F 2 "" H 10955 5805 50  0000 C CNN
F 3 "" H 11055 5905 50  0000 C CNN
	3    11005 5705
	1    0    0    -1  
$EndComp
$Comp
L LT6005 U5
U 4 1
P 13080 5750
F 0 "U5" H 13130 5950 50  0000 C CNN
F 1 "LT6005" H 13080 5550 50  0000 L CNN
F 2 "" H 13030 5850 50  0000 C CNN
F 3 "" H 13130 5950 50  0000 C CNN
	4    13080 5750
	1    0    0    -1  
$EndComp
$Comp
L LT6005 U5
U 2 1
P 8675 5755
F 0 "U5" H 8725 5955 50  0000 C CNN
F 1 "LT6005" H 8675 5555 50  0000 L CNN
F 2 "" H 8625 5855 50  0000 C CNN
F 3 "" H 8725 5955 50  0000 C CNN
	2    8675 5755
	1    0    0    1   
$EndComp
Wire Wire Line
	8575 6055 8575 6155
Wire Wire Line
	8575 5455 8575 5410
$Comp
L VCC #PWR045
U 1 1
P 7500 4580
F 0 "#PWR045" H 7500 4430 50  0001 C CNN
F 1 "VCC" H 7500 4730 50  0000 C CNN
F 2 "" H 7500 4580 50  0000 C CNN
F 3 "" H 7500 4580 50  0000 C CNN
	1    7500 4580
	1    0    0    -1  
$EndComp
Wire Wire Line
	7280 4580 7655 4580
Connection ~ 7500 4580
Wire Wire Line
	7280 4970 7280 5135
Wire Wire Line
	7280 5135 7655 5135
Wire Wire Line
	7655 5135 7655 4975
$Comp
L C C12
U 1 1
P 7280 4820
F 0 "C12" H 7305 4920 50  0000 L CNN
F 1 "100nF" H 7305 4720 50  0000 L CNN
F 2 "Capacitors_SMD:C_0603_HandSoldering" H 7318 4670 50  0001 C CNN
F 3 "" H 7280 4820 50  0000 C CNN
	1    7280 4820
	1    0    0    -1  
$EndComp
Wire Wire Line
	7280 4580 7280 4670
$EndSCHEMATC
